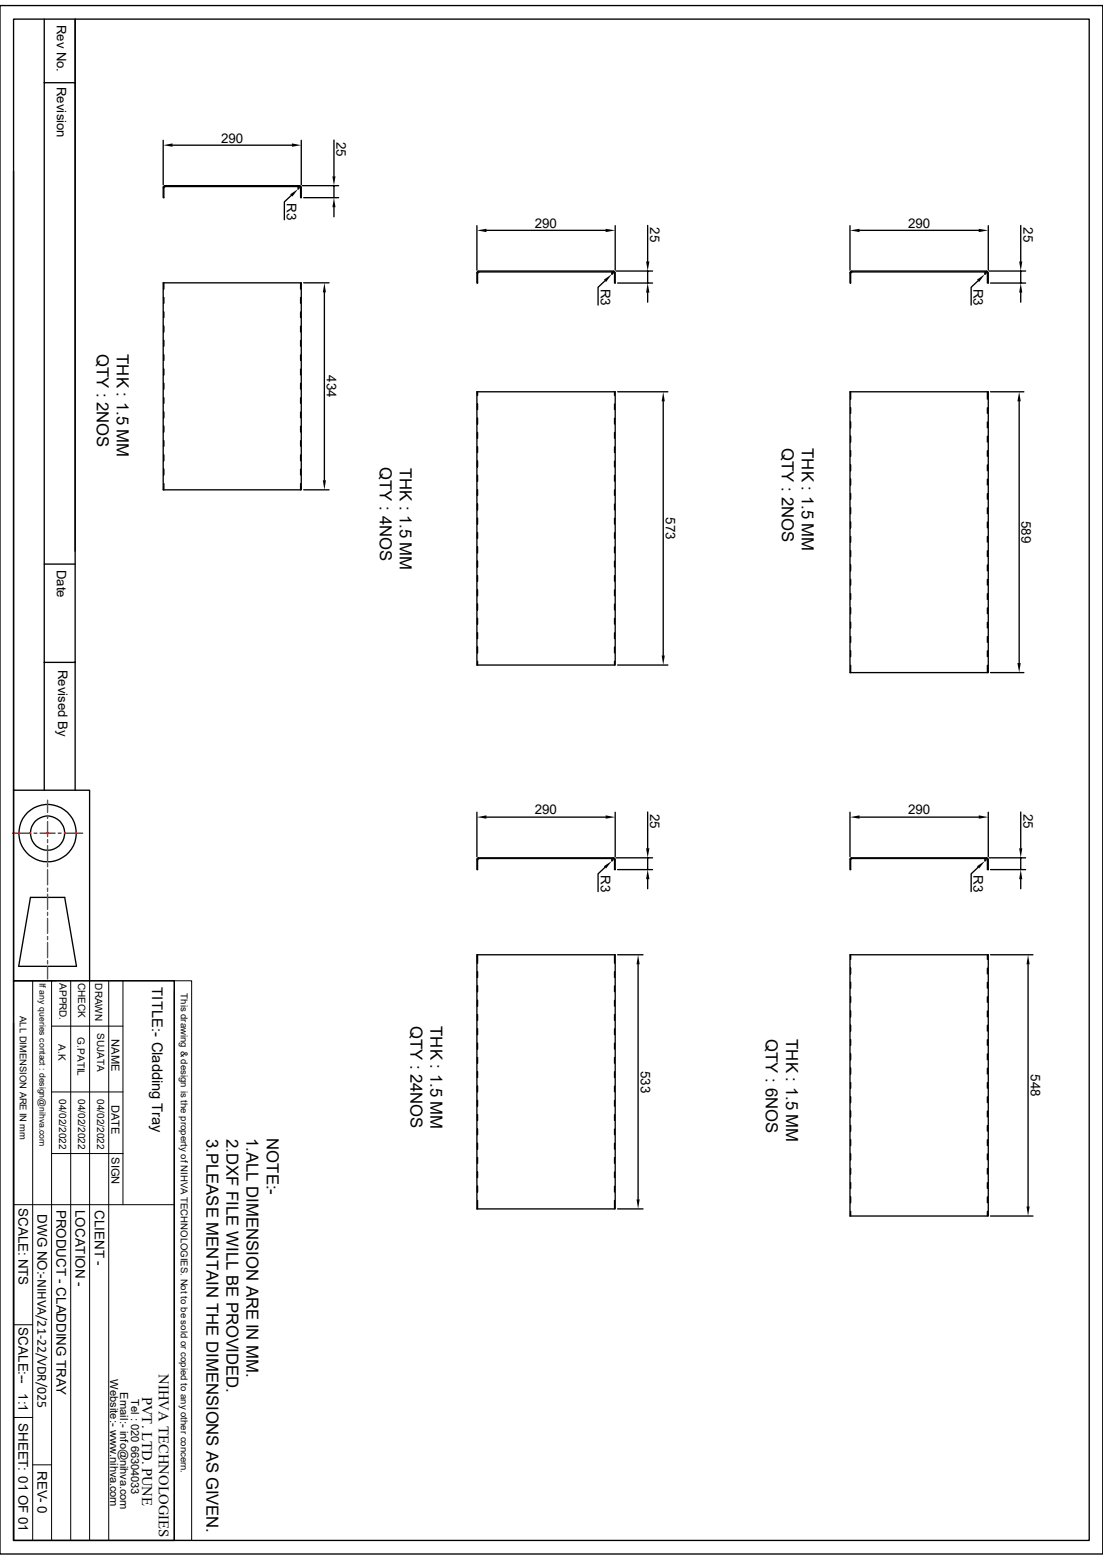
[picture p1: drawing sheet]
<svg xmlns="http://www.w3.org/2000/svg" width="210mm" height="297mm" viewBox="0 0 210 297" stroke-linecap="round" stroke-linejoin="round" font-family="sans-serif">
<g fill="none" stroke="#000" stroke-width=".25">
<path d="M0 1.1h210v294.8h-210zM2.6 3.6h204.8v289.7h-204.8zM8.4 3.6v146.9M8.4 15.7h5.9M14.3 3.6v146.9M2.6 32.6v117.9h14.5v36.2M31.1 26.7v8.5M31.2 35.5l.1-.2 25.8 .1 .3 .2v2h-.2v-1.8l-.2-.3h-25.5l-.3 .3v1.8h-.1zM32.9 27.6h22.7M55.5 37.2l-1.4 1.2v3.4M57 35.5l-.3 .3 .1 .1M57 35.8l-.2 .2"/>
<path d="M57.4 26.7v8.5M57.6 35.3h6.9M57.8 37.6h6.7M63.6 26.7v6.9M63.6 35.3v2.3M63.6 39.5v1.8M31.1 53.8h26.3v39.5h-26.3zM31.2 53.8v1.2M31.2 56.6v1.1M31.2 59.4v1.1M57.2 53.8v1.2M57.2 56.6v1.1"/>
<path d="M57.2 59.4v1.1M57.8 53.8h4.9M61.8 55.7v35.7M90.8 43v8.4M91.1 51.6l-.3 .3v2h.1v-1.9M91.1 51.6h25.7M92.6 43.9h22.7M115.2 53.5l-1.3 1.2v3.4M116.7 51.8h-25.5l-.2 .2M116.7 51.8l.3 .2M116.7 51.8l-.2 .2v.2M116.7 52l-.2 .2"/>
<path d="M116.8 51.6l.3 .3M117.1 51.9v2h-.1v-1.9M117.1 43v8.4M117.3 51.6h6.9M117.6 53.9h6.6M123.3 42.9v6.9M123.3 51.6v2.3M123.3 55.7v1.8M161.8 43v8.4M162.1 51.6l-.3 .3v2h.2v-1.9l.2-.2h25.5M162.1 51.6h25.8M163.7 43.9h22.7"/>
<path d="M186.2 53.5l-1.3 1.2v3.4M187.7 51.8l.3 .2v1.9h.2v-2M187.7 51.8l-.2 .2 .1 .2M187.7 52l-.2 .2M187.9 51.6l.2 .3M188.2 43v8.4M188.3 51.6h7M188.6 53.9h6.7M194.4 42.9v6.9M194.4 51.6v2.3M194.4 55.7v1.8M31.2 62.1v1.1"/>
<path d="M31.2 64.8v1.1M31.2 67.6v1M31.2 70.3v1.1M31.2 73v1.1M31.2 75.7v1.1M31.2 78.4v1.1M57.2 62.1v1.1M57.2 64.8v1.1M57.2 67.6v1M57.2 70.3v1.1M57.2 73v1.1M57.2 75.7v1.1"/>
<path d="M57.2 78.4v1.1M90.8 74.6h26.3v52h-26.3zM90.9 74.6v.7M90.9 76.9v1.1M90.9 79.6v1.1M117 74.6v.7M117 76.9v1.1M117 79.6v1.1M117.6 74.6h9.6M126.3 76.4v48.4M161.8 74.6h26.4v53.5h-26.4zM162 74.6v1.4"/>
<path d="M162 77.6v1.1M188 74.6v1.4M188 77.6v1.1M188.6 74.6h6.3M194.1 76.4v49.8M31.2 92.1v1.2M31.2 81.2v1.1M31.2 83.9v1.1M31.2 86.6v1.1M31.2 89.3v1.1M57.2 92.1v1.2M57.2 81.2v1.1"/>
<path d="M57.2 83.9v1.1M57.2 86.6v1.1M57.2 89.3v1.1M57.8 93.3h4.9M90.9 82.3v1.1M90.9 85.1v1M90.9 87.8v1.1M90.9 90.5v1.1M90.9 93.3v1M90.9 96v1.1M90.9 98.7v1.1M117 82.3v1.1"/>
<path d="M117 85.1v1M117 87.8v1.1M117 90.5v1.1M117 93.3v1M117 96v1.1M117 98.7v1.1M162 80.3v1.1M162 83.1v1.1M162 85.8v1.1M162 88.5v1.1M162 91.2v1.1M162 94v1"/>
<path d="M162 96.7v1.1M162 99.4v1.1M188 80.3v1.1M188 83.1v1.1M188 85.8v1.1M188 88.5v1.1M188 91.2v1.1M188 94v1M188 96.7v1.1M188 99.4v1.1M8.4 107.4h5.9M90.9 101.4v1.1"/>
<path d="M90.9 104.1v1.1M90.9 106.8v1.2M90.9 109.6v1.1M90.9 112.3v1.1M90.9 115v1.1M90.9 117.7v1.1M117 101.4v1.1M117 104.1v1.1M117 106.8v1.2M117 109.6v1.1M117 112.3v1.1M117 115v1.1"/>
<path d="M117 117.7v1.1M162 102.2v1M162 104.9v1.1M162 107.6v1.1M162 110.3v1.1M162 113v1.1M162 115.7v1.1M162 118.5v1M188 102.2v1M188 104.9v1.1M188 107.6v1.1M188 110.3v1.1"/>
<path d="M188 113v1.1M188 115.7v1.1M188 118.5v1M8.4 126.1h5.9M90.9 125.9v.7M90.9 120.5v1.1M90.9 123.2v1.1M117 125.9v.7M117 120.5v1.1M117 123.2v1.1M117.6 126.6h9.6M162 126.7v1.4"/>
<path d="M162 121.2v1.1M162 123.9v1.1M188 121.2v1.1M188 123.9v1.1M188 126.7v1.4M188.6 128.1h6.3M2.6 150.5v36.2M90.8 154.6v8.5M92.6 155.6h22.7M117.1 154.6v8.5M123.3 154.6v6.9M161.8 154.6v8.5"/>
<path d="M163.7 155.6h22.7M188.2 154.6v8.5M194.4 154.6v6.9M5.8 170.9h6.5l2.3 13.1h-11zM115.2 165.1l-1.3 1.3v3.4M116.7 163.4h-25.5l-.2 .3M116.7 163.4l.3 .3M116.7 163.4l-.2 .3v.2M116.7 163.7l-.2 .2M117.1 163.6l-.3-.3h-25.7l-.3 .3v2h.1v-1.9M117.1 163.6v2h-.1v-1.9M117.3 163.3h6.9"/>
<path d="M117.6 165.6h6.6M123.3 163.3v2.3M123.3 167.4v1.8M186.2 165.1l-1.3 1.3v3.4M187.7 163.4h-25.5l-.2 .3v1.9h-.2v-2l.3-.3h25.8l.2 .3M187.7 163.4l.3 .3v1.9h.2v-2M187.7 163.4l-.2 .3 .1 .2M187.7 163.7l-.2 .2M188.3 163.3h7M188.6 165.6h6.7M194.4 163.3v2.3M194.4 167.4v1.8"/>
<path d="M2.6 186.7h30.6v106.6h-30.6zM2.6 194.8v98.5M90.8 181.8h26.3v48.4h-26.3zM90.9 181.8v1.6M90.9 185v1.1M90.9 187.7v1.1M90.9 190.5v1.1M90.9 193.2v1.1M90.9 195.9v1.1M90.9 198.6v1.1M117 181.8v1.6M117 185v1.1"/>
<path d="M117 187.7v1.1M117 190.5v1.1M117 193.2v1.1M117 195.9v1.1M117 198.6v1.1M117.6 181.8h4.8M121.5 183.6v44.7M161.8 181.8h26.4v49.7h-26.4zM162 181.8v.9M162 184.3v1.1M162 187v1.1M162 189.8v1"/>
<path d="M162 192.5v1.1M162 195.2v1.1M162 198v1M188 181.8v.9M188 184.3v1.1M188 187v1.1M188 189.8v1M188 192.5v1.1M188 195.2v1.1M188 198v1M188.6 181.8h8.1M195.7 183.6v46.1"/>
<path d="M90.9 201.3v1.1M90.9 204v1.1M90.9 206.8v1.1M90.9 209.5v1.1M90.9 212.2v1.1M90.9 215v1M90.9 217.7v1.1M117 201.3v1.1M117 204v1.1M117 206.8v1.1M117 209.5v1.1M117 212.2v1.1"/>
<path d="M117 215v1M117 217.7v1.1M162 200.7v1.1M162 203.4v1.1M162 206.1v1.1M162 208.8v1.1M162 211.5v1.1M162 214.3v1M162 217v1.1M162 219.7v1.1M188 200.7v1.1M188 203.4v1.1"/>
<path d="M188 206.1v1.1M188 208.8v1.1M188 211.5v1.1M188 214.3v1M188 217v1.1M188 219.7v1.1M90.9 228.6v1.6M90.9 220.4v1.1M90.9 223.1v1.1M90.9 225.8v1.1M117 228.6v1.6M117 220.4v1.1"/>
<path d="M117 223.1v1.1M117 225.8v1.1M117.6 230.2h4.8M162 230.6v.9M162 222.5v1M162 225.2v1.1M162 227.9v1.1M188 222.5v1M188 225.2v1.1M188 227.9v1.1M188 230.6v.9M188.6 231.5h8.1"/>
<circle cx="9.1" cy="158.6" r="5.5"/>
<circle cx="9.1" cy="158.6" r="3.3"/>
</g>
<g fill="none" stroke="#000" stroke-width=".19">
<path d="M2.6 186.7h30.6M6.2 186.7v106.6M9.8 195.4h13.6M9.8 186.7v106.6M13.5 186.7v106.6M17.1 186.7v106.6M20.7 186.7v106.6M23.4 186.7v42.7M33.2 186.7h3.3v106.6h-3.3zM33.2 188.6v104.7M9.8 219.6h13.6M9.8 207.9h13.6"/>
<path d="M2.6 229.4h30.6M2.6 252.2h3.6M2.6 269.9h3.6M6.2 278.9h3.6"/>
</g>
<g fill="none" stroke="#f00" stroke-width=".25">
<path d="M2.4 158.6h3.5M6.5 158.6h.5M7.6 158.6h2.9M9.1 152.4v2.3M9.1 155.2v.6M9.1 156.4v2.9M9.1 159.9v.5M11.1 158.6h.5M12.2 158.6h3.5M9.1 161v2.9M9.1 164.5v.6M9.1 165.6v2.9"/>
<path d="M9.1 169.1v.6M9.1 170.2v2.9M9.1 173.7v.6M9.1 174.8v2.9M9.1 178.3v.6M9.1 179.5v2.8M9.1 182.9v.6M9.1 184.1v2.3"/>
</g>
<g fill="#000">
<path d="M31.1 27.6l1.8-.3v.6zM55.6 27.3l1.8 .3-1.8 .3zM55.2 37l1.6-1-1.1 1.4zM63.6 37.6l.3 1.9h-.6zM63.3 33.6h.6l-.3 1.7zM61.8 53.8l.3 1.9h-.6zM90.8 43.9l1.8-.3v.6zM115.3 43.6l1.8 .3-1.8 .3zM115 53.3l1.5-1.1-1.1 1.5zM123.3 53.9l.4 1.8h-.7zM123 49.8h.7l-.4 1.8zM161.8 43.9l1.9-.3v.6z"/>
<path d="M186.4 43.6l1.8 .3-1.8 .3zM186 53.3l1.5-1.1-1.1 1.5zM194.4 53.9l.2 1.8h-.5zM194.1 49.8h.5l-.2 1.8zM126.3 74.6l.3 1.8h-.6zM194.1 74.6l.3 1.8h-.7zM61.5 91.4h.6l-.3 1.9zM126 124.8h.6l-.3 1.8zM193.7 126.2h.7l-.3 1.9zM90.8 155.6l1.8-.4v.7zM115.3 155.2l1.8 .4-1.8 .3zM161.8 155.6l1.9-.4v.7z"/>
<path d="M186.4 155.2l1.8 .4-1.8 .3zM115 164.9l1.5-1-1.1 1.5zM123.3 165.6l.4 1.8h-.7zM123 161.5h.7l-.4 1.8zM186 164.9l1.5-1-1.1 1.5zM194.4 165.6l.2 1.8h-.5zM194.1 161.5h.5l-.2 1.8zM121.5 181.8l.3 1.8h-.6zM195.7 181.8l.3 1.8h-.5zM121.2 228.3h.6l-.3 1.9zM195.5 229.7h.5l-.3 1.8z"/>
</g>
<g font-size="3.2">
<text x="18.5" y="67.4" transform="rotate(90 18.5 67.4)">QTY : 2NOS</text>
<text x="22.3" y="67.4" transform="rotate(90 22.3 67.4)">THK : 1.5 MM</text>
<text x="72.3" y="88.9" transform="rotate(90 72.3 88.9)">QTY : 4NOS</text>
<text x="76.2" y="89" transform="rotate(90 76.2 89)">THK : 1.5 MM</text>
<text x="148.8" y="85.3" transform="rotate(90 148.8 85.3)">QTY : 2NOS</text>
<text x="152.7" y="85.3" transform="rotate(90 152.7 85.3)">THK : 1.5 MM</text>
<text x="78.2" y="195.3" transform="rotate(90 78.2 195.3)">QTY : 24NOS</text>
<text x="82" y="195.4" transform="rotate(90 82 195.4)">THK : 1.5 MM</text>
<text x="145.8" y="197.8" transform="rotate(90 145.8 197.8)">QTY : 6NOS</text>
<text x="149.7" y="197.9" transform="rotate(90 149.7 197.9)">THK : 1.5 MM</text>
<text x="39.3" y="216.8" transform="rotate(90 39.3 216.8)">3.PLEASE MENTAIN THE DIMENSIONS AS GIVEN.</text>
<text x="43.1" y="216.8" transform="rotate(90 43.1 216.8)">2.DXF FILE WILL BE PROVIDED.</text>
<text x="46.9" y="216.6" transform="rotate(90 46.9 216.6)">1.ALL DIMENSION ARE IN MM.</text>
<text x="50.8" y="216.7" transform="rotate(90 50.8 216.7)">NOTE:-</text>
</g>
<g font-size="2.8">
<text x="29" y="188" transform="rotate(90 29 188)">TITLE:- Cladding Tray</text>
<text x="30.3" y="261.6" transform="rotate(90 30.3 261.6)">NIHVA TECHNOLOGIES</text>
<text x="27.1" y="265.9" transform="rotate(90 27.1 265.9)">PVT. LTD. PUNE</text>
</g>
<g font-size="2.5">
<text x="10.8" y="4.7" transform="rotate(90 10.8 4.7)">Rev No.</text>
<text x="10.8" y="16.6" transform="rotate(90 10.8 16.6)">Revision</text>
<text x="42.1" y="27.1">290</text>
<text x="64.1" y="27.1" transform="rotate(90 64.1 27.1)">25</text>
<text x="54.6" y="38.7" transform="rotate(90 54.6 38.7)">R3</text>
<text x="101.9" y="43.4">290</text>
<text x="123.8" y="43.3" transform="rotate(90 123.8 43.3)">25</text>
<text x="172.9" y="43.4">290</text>
<text x="194.9" y="43.3" transform="rotate(90 194.9 43.3)">25</text>
<text x="114.4" y="54.9" transform="rotate(90 114.4 54.9)">R3</text>
<text x="185.4" y="54.9" transform="rotate(90 185.4 54.9)">R3</text>
<text x="62.2" y="71.5" transform="rotate(90 62.2 71.5)">434</text>
<text x="126.7" y="98.5" transform="rotate(90 126.7 98.5)">573</text>
<text x="194.5" y="99.2" transform="rotate(90 194.5 99.2)">589</text>
<text x="10.8" y="108.5" transform="rotate(90 10.8 108.5)">Date</text>
<text x="11" y="127.5" transform="rotate(90 11 127.5)">Revised By</text>
<text x="101.9" y="155.1">290</text>
<text x="123.8" y="155" transform="rotate(90 123.8 155)">25</text>
<text x="172.9" y="155.1">290</text>
<text x="194.9" y="155" transform="rotate(90 194.9 155)">25</text>
<text x="114.4" y="166.6" transform="rotate(90 114.4 166.6)">R3</text>
<text x="185.4" y="166.6" transform="rotate(90 185.4 166.6)">R3</text>
<text x="122" y="203.9" transform="rotate(90 122 203.9)">533</text>
<text x="196.3" y="204.6" transform="rotate(90 196.3 204.6)">548</text>
<text x="3.5" y="230" transform="rotate(90 3.5 230)">SCALE: NTS</text>
<text x="7.1" y="231.2" transform="rotate(90 7.1 231.2)">DWG NO:-NIHVA/21-22/VDR/025</text>
<text x="10.8" y="230.3" transform="rotate(90 10.8 230.3)">PRODUCT - CLADDING TRAY</text>
<text x="14.4" y="230.3" transform="rotate(90 14.4 230.3)">LOCATION -</text>
<text x="18" y="230.4" transform="rotate(90 18 230.4)">CLIENT -</text>
<text x="3.5" y="252.7" transform="rotate(90 3.5 252.7)">SCALE:--</text>
<text x="3.5" y="265.3" transform="rotate(90 3.5 265.3)">1:1</text>
<text x="3.5" y="271" transform="rotate(90 3.5 271)">SHEET: 01 OF 01</text>
<text x="7.2" y="280" transform="rotate(90 7.2 280)">REV- 0</text>
</g>
<g font-size="2.1">
<text x="21.3" y="197.9" transform="rotate(90 21.3 197.9)">NAME</text>
<text x="21.3" y="210.3" transform="rotate(90 21.3 210.3)">DATE</text>
<text x="21.3" y="220.3" transform="rotate(90 21.3 220.3)">SIGN</text>
<text x="21" y="262.6" transform="rotate(90 21 262.6)">Website:- www.nihva.com</text>
<text x="22.9" y="265" transform="rotate(90 22.9 265)">Email:- info@nihva.com</text>
<text x="25" y="266.3" transform="rotate(90 25 266.3)">Tel : 020 66304033</text>
</g>
<g font-size="1.9">
<text x="11.3" y="187.2" transform="rotate(90 11.3 187.2)">APPRD.</text>
<text x="14.9" y="187.1" transform="rotate(90 14.9 187.1)">CHECK</text>
<text x="18.1" y="187.2" transform="rotate(90 18.1 187.2)">DRAWN</text>
<text x="14.8" y="197.5" transform="rotate(90 14.8 197.5)">G.PATIL</text>
<text x="18.5" y="196.7" transform="rotate(90 18.5 196.7)">SUJATA</text>
<text x="11.1" y="198.8" transform="rotate(90 11.1 198.8)">A.K</text>
<text x="11.3" y="209.3" transform="rotate(90 11.3 209.3)">04/02/2022</text>
<text x="14.9" y="209.3" transform="rotate(90 14.9 209.3)">04/02/2022</text>
<text x="18.5" y="209.3" transform="rotate(90 18.5 209.3)">04/02/2022</text>
</g>
<g font-size="1.8">
<text x="34.5" y="189.1" transform="rotate(90 34.5 189.1)">This drawing &amp; design is the property of NIHVA TECHNOLOGIES. Not to be sold or copied to any other concern.</text>
<text x="3.8" y="193.4" transform="rotate(90 3.8 193.4)">ALL DIMENSION ARE IN mm</text>
</g>
<text font-size="1.7" x="7.5" y="187.2" transform="rotate(90 7.5 187.2)">If any queries contact : design@nihva.com</text>
</svg>
